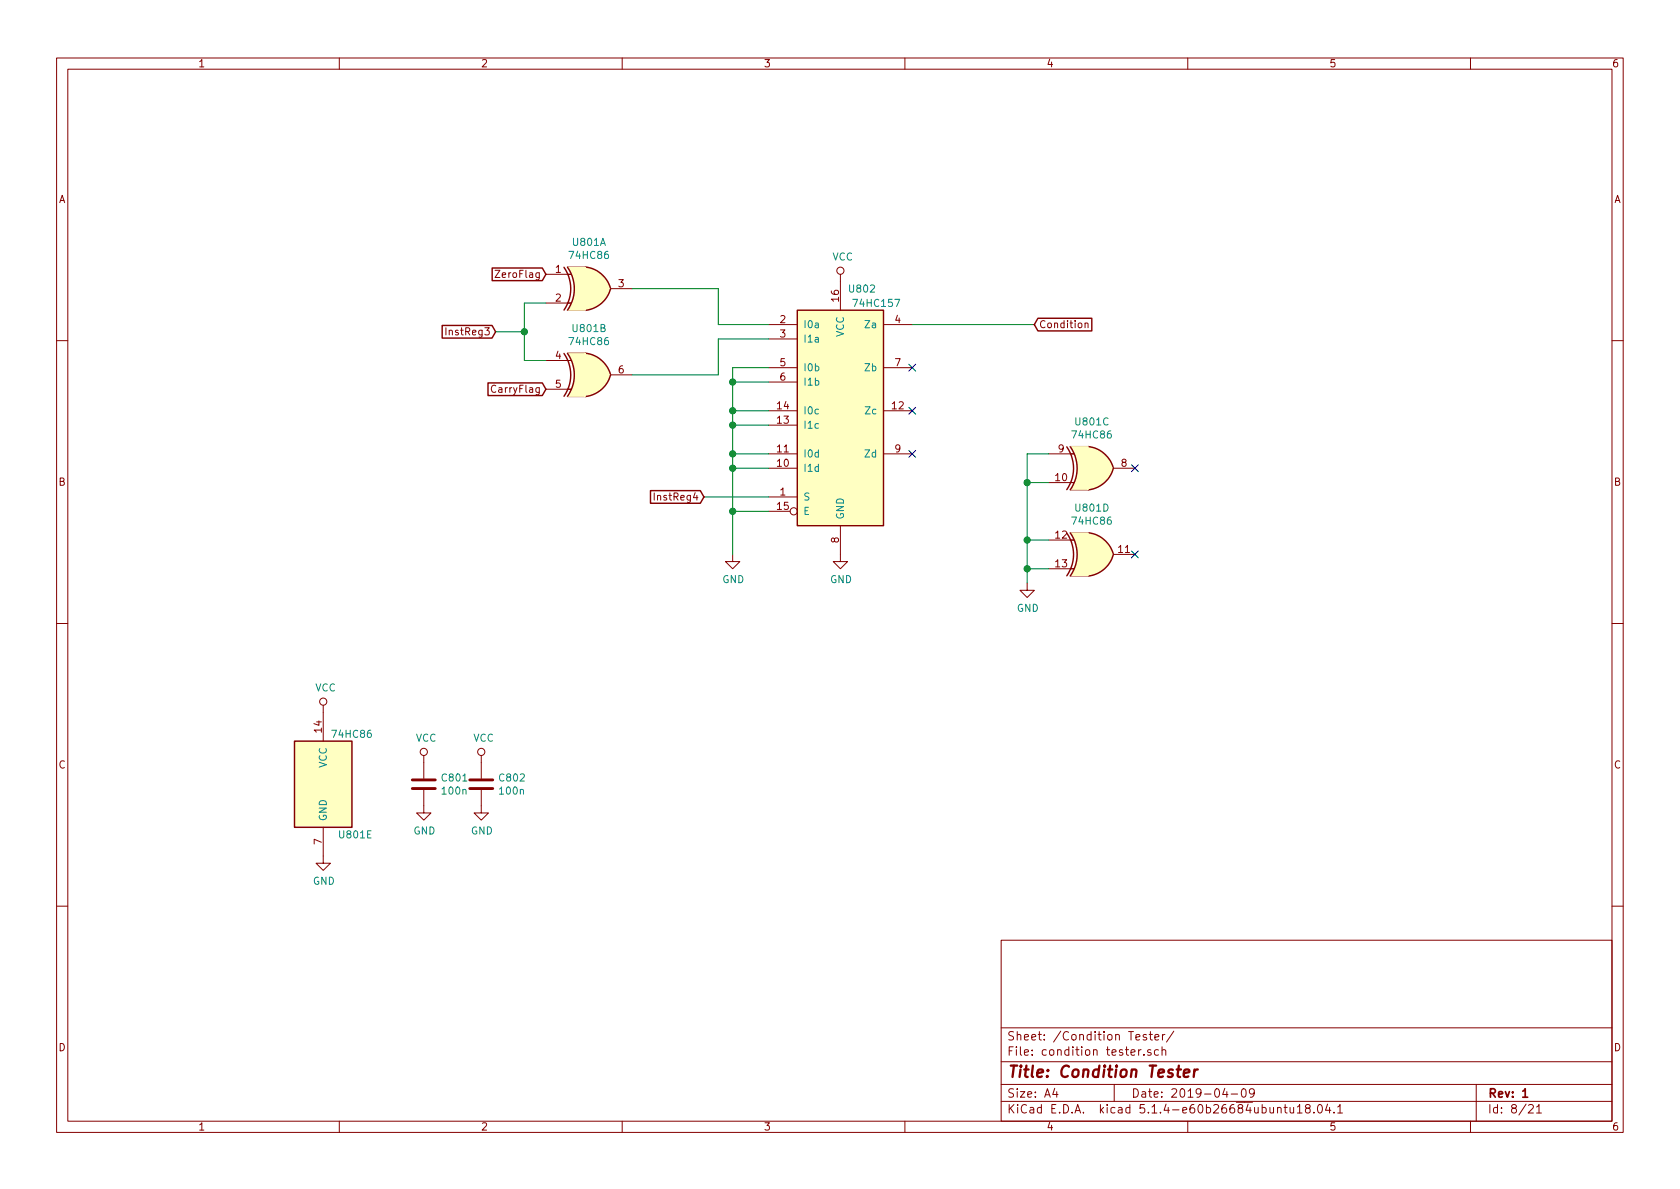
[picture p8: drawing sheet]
EESchema Schematic File Version 4
LIBS:cisc-8-cache
EELAYER 30 0
EELAYER END
$Descr A4 11693 8268
encoding utf-8
Sheet 8 21
Title "Condition Tester"
Date "2019-04-09"
Rev "1"
Comp ""
Comment1 ""
Comment2 ""
Comment3 ""
Comment4 ""
$EndDescr
$Comp
L cisc-8-rescue:C-Device C?
U 1 1
P 2950 5450
AR Path="/5CBE1092/5CBB98B4" Ref="C?"  Part="1" 
AR Path="/5CBFD7EA/5CBB98B4" Ref="C?"  Part="1" 
AR Path="/5CC129E1/5CBB98B4" Ref="C?"  Part="1" 
AR Path="/5CBB9780/5CBB98B4" Ref="C801"  Part="1" 
F 0 "C801" H 3065 5496 50  0000 L CNN
F 1 "100n" H 3065 5405 50  0000 L CNN
F 2 "Capacitor_SMD:C_0603_1608Metric" H 2988 5300 50  0001 C CNN
F 3 "~" H 2950 5450 50  0001 C CNN
	1    2950 5450
	1    0    0    -1  
$EndComp
$Comp
L cisc-8-rescue:GND-power #PWR?
U 1 1
P 2950 5600
AR Path="/5CBE1092/5CBB98BB" Ref="#PWR?"  Part="1" 
AR Path="/5CBFD7EA/5CBB98BB" Ref="#PWR?"  Part="1" 
AR Path="/5CC129E1/5CBB98BB" Ref="#PWR?"  Part="1" 
AR Path="/5CBB9780/5CBB98BB" Ref="#PWR0804"  Part="1" 
F 0 "#PWR0804" H 2950 5350 50  0001 C CNN
F 1 "GND" H 2955 5427 50  0000 C CNN
F 2 "" H 2950 5600 50  0001 C CNN
F 3 "" H 2950 5600 50  0001 C CNN
	1    2950 5600
	1    0    0    -1  
$EndComp
$Comp
L cisc-8-rescue:VCC-power #PWR?
U 1 1
P 2950 5300
AR Path="/5CBE1092/5CBB98C1" Ref="#PWR?"  Part="1" 
AR Path="/5CBFD7EA/5CBB98C1" Ref="#PWR?"  Part="1" 
AR Path="/5CC129E1/5CBB98C1" Ref="#PWR?"  Part="1" 
AR Path="/5CBB9780/5CBB98C1" Ref="#PWR0803"  Part="1" 
F 0 "#PWR0803" H 2950 5150 50  0001 C CNN
F 1 "VCC" H 2967 5473 50  0000 C CNN
F 2 "" H 2950 5300 50  0001 C CNN
F 3 "" H 2950 5300 50  0001 C CNN
	1    2950 5300
	1    0    0    -1  
$EndComp
$Comp
L cisc-8-rescue:C-Device C?
U 1 1
P 3350 5450
AR Path="/5CBE1092/5CBB98C7" Ref="C?"  Part="1" 
AR Path="/5CBFD7EA/5CBB98C7" Ref="C?"  Part="1" 
AR Path="/5CC129E1/5CBB98C7" Ref="C?"  Part="1" 
AR Path="/5CBB9780/5CBB98C7" Ref="C802"  Part="1" 
F 0 "C802" H 3465 5496 50  0000 L CNN
F 1 "100n" H 3465 5405 50  0000 L CNN
F 2 "Capacitor_SMD:C_0603_1608Metric" H 3388 5300 50  0001 C CNN
F 3 "~" H 3350 5450 50  0001 C CNN
	1    3350 5450
	1    0    0    -1  
$EndComp
$Comp
L cisc-8-rescue:GND-power #PWR?
U 1 1
P 3350 5600
AR Path="/5CBE1092/5CBB98CE" Ref="#PWR?"  Part="1" 
AR Path="/5CBFD7EA/5CBB98CE" Ref="#PWR?"  Part="1" 
AR Path="/5CC129E1/5CBB98CE" Ref="#PWR?"  Part="1" 
AR Path="/5CBB9780/5CBB98CE" Ref="#PWR0806"  Part="1" 
F 0 "#PWR0806" H 3350 5350 50  0001 C CNN
F 1 "GND" H 3355 5427 50  0000 C CNN
F 2 "" H 3350 5600 50  0001 C CNN
F 3 "" H 3350 5600 50  0001 C CNN
	1    3350 5600
	1    0    0    -1  
$EndComp
$Comp
L cisc-8-rescue:VCC-power #PWR?
U 1 1
P 3350 5300
AR Path="/5CBE1092/5CBB98D4" Ref="#PWR?"  Part="1" 
AR Path="/5CBFD7EA/5CBB98D4" Ref="#PWR?"  Part="1" 
AR Path="/5CC129E1/5CBB98D4" Ref="#PWR?"  Part="1" 
AR Path="/5CBB9780/5CBB98D4" Ref="#PWR0805"  Part="1" 
F 0 "#PWR0805" H 3350 5150 50  0001 C CNN
F 1 "VCC" H 3367 5473 50  0000 C CNN
F 2 "" H 3350 5300 50  0001 C CNN
F 3 "" H 3350 5300 50  0001 C CNN
	1    3350 5300
	1    0    0    -1  
$EndComp
$Comp
L cisc-8-rescue:74LS157-74xx U802
U 1 1
P 5850 2850
F 0 "U802" H 6000 3700 50  0000 C CNN
F 1 "74HC157" H 6100 3600 50  0000 C CNN
F 2 "Package_SO:SOIC-16_3.9x9.9mm_P1.27mm" H 5850 2850 50  0001 C CNN
F 3 "http://www.ti.com/lit/gpn/sn74LS157" H 5850 2850 50  0001 C CNN
	1    5850 2850
	1    0    0    -1  
$EndComp
Wire Wire Line
	5350 2250 5000 2250
Wire Wire Line
	5000 2250 5000 2000
Wire Wire Line
	5000 2000 4400 2000
Wire Wire Line
	5350 2350 5000 2350
Wire Wire Line
	5000 2350 5000 2600
Wire Wire Line
	5000 2600 4400 2600
$Comp
L cisc-8-rescue:VCC-power #PWR0808
U 1 1
P 5850 1950
F 0 "#PWR0808" H 5850 1800 50  0001 C CNN
F 1 "VCC" H 5867 2123 50  0000 C CNN
F 2 "" H 5850 1950 50  0001 C CNN
F 3 "" H 5850 1950 50  0001 C CNN
	1    5850 1950
	1    0    0    -1  
$EndComp
$Comp
L cisc-8-rescue:GND-power #PWR0809
U 1 1
P 5850 3850
F 0 "#PWR0809" H 5850 3600 50  0001 C CNN
F 1 "GND" H 5855 3677 50  0000 C CNN
F 2 "" H 5850 3850 50  0001 C CNN
F 3 "" H 5850 3850 50  0001 C CNN
	1    5850 3850
	1    0    0    -1  
$EndComp
$Comp
L cisc-8-rescue:GND-power #PWR0807
U 1 1
P 5100 3850
F 0 "#PWR0807" H 5100 3600 50  0001 C CNN
F 1 "GND" H 5105 3677 50  0000 C CNN
F 2 "" H 5100 3850 50  0001 C CNN
F 3 "" H 5100 3850 50  0001 C CNN
	1    5100 3850
	1    0    0    -1  
$EndComp
Wire Wire Line
	5350 2550 5100 2550
Wire Wire Line
	5100 2550 5100 2650
Wire Wire Line
	5350 2650 5100 2650
Connection ~ 5100 2650
Wire Wire Line
	5100 2650 5100 2850
Wire Wire Line
	5350 2850 5100 2850
Connection ~ 5100 2850
Wire Wire Line
	5100 2850 5100 2950
Wire Wire Line
	5350 2950 5100 2950
Connection ~ 5100 2950
Wire Wire Line
	5100 2950 5100 3150
Wire Wire Line
	5350 3150 5100 3150
Connection ~ 5100 3150
Wire Wire Line
	5100 3150 5100 3250
Wire Wire Line
	5350 3250 5100 3250
Connection ~ 5100 3250
Wire Wire Line
	5100 3250 5100 3550
Text GLabel 3800 1900 0    50   Input ~ 0
ZeroFlag
Text GLabel 3800 2700 0    50   Input ~ 0
CarryFlag
Text GLabel 3450 2300 0    50   Input ~ 0
InstReg3
Wire Wire Line
	3450 2300 3650 2300
Wire Wire Line
	5350 3550 5100 3550
Connection ~ 5100 3550
Wire Wire Line
	5100 3550 5100 3850
Text GLabel 4900 3450 0    50   Input ~ 0
InstReg4
Wire Wire Line
	5350 3450 4900 3450
Text GLabel 7200 2250 2    50   Input ~ 0
Condition
Wire Wire Line
	6350 2250 7200 2250
NoConn ~ 6350 2550
NoConn ~ 6350 2850
NoConn ~ 6350 3150
$Comp
L cisc-8-rescue:74HC86-74xx U801
U 1 1
P 4100 2000
F 0 "U801" H 4100 2325 50  0000 C CNN
F 1 "74HC86" H 4100 2234 50  0000 C CNN
F 2 "Package_SO:SOIC-14_3.9x8.7mm_P1.27mm" H 4100 2000 50  0001 C CNN
F 3 "http://www.ti.com/lit/gpn/sn74HC86" H 4100 2000 50  0001 C CNN
	1    4100 2000
	1    0    0    -1  
$EndComp
$Comp
L cisc-8-rescue:74HC86-74xx U801
U 2 1
P 4100 2600
F 0 "U801" H 4100 2925 50  0000 C CNN
F 1 "74HC86" H 4100 2834 50  0000 C CNN
F 2 "Package_SO:SOIC-14_3.9x8.7mm_P1.27mm" H 4100 2600 50  0001 C CNN
F 3 "http://www.ti.com/lit/gpn/sn74HC86" H 4100 2600 50  0001 C CNN
	2    4100 2600
	1    0    0    -1  
$EndComp
$Comp
L cisc-8-rescue:74HC86-74xx U801
U 5 1
P 2250 5450
F 0 "U801" H 2350 5100 50  0000 L CNN
F 1 "74HC86" H 2300 5800 50  0000 L CNN
F 2 "Package_SO:SOIC-14_3.9x8.7mm_P1.27mm" H 2250 5450 50  0001 C CNN
F 3 "http://www.ti.com/lit/gpn/sn74HC86" H 2250 5450 50  0001 C CNN
	5    2250 5450
	1    0    0    -1  
$EndComp
Wire Wire Line
	3800 2500 3650 2500
Wire Wire Line
	3650 2500 3650 2300
Wire Wire Line
	3800 2100 3650 2100
Wire Wire Line
	3650 2100 3650 2300
Connection ~ 3650 2300
$Comp
L cisc-8-rescue:VCC-power #PWR?
U 1 1
P 2250 4950
AR Path="/5CBE1092/5CBBB36F" Ref="#PWR?"  Part="1" 
AR Path="/5CBFD7EA/5CBBB36F" Ref="#PWR?"  Part="1" 
AR Path="/5CC129E1/5CBBB36F" Ref="#PWR?"  Part="1" 
AR Path="/5CBB9780/5CBBB36F" Ref="#PWR0801"  Part="1" 
F 0 "#PWR0801" H 2250 4800 50  0001 C CNN
F 1 "VCC" H 2267 5123 50  0000 C CNN
F 2 "" H 2250 4950 50  0001 C CNN
F 3 "" H 2250 4950 50  0001 C CNN
	1    2250 4950
	1    0    0    -1  
$EndComp
$Comp
L cisc-8-rescue:GND-power #PWR?
U 1 1
P 2250 5950
AR Path="/5CBE1092/5CBBB369" Ref="#PWR?"  Part="1" 
AR Path="/5CBFD7EA/5CBBB369" Ref="#PWR?"  Part="1" 
AR Path="/5CC129E1/5CBBB369" Ref="#PWR?"  Part="1" 
AR Path="/5CBB9780/5CBBB369" Ref="#PWR0802"  Part="1" 
F 0 "#PWR0802" H 2250 5700 50  0001 C CNN
F 1 "GND" H 2255 5777 50  0000 C CNN
F 2 "" H 2250 5950 50  0001 C CNN
F 3 "" H 2250 5950 50  0001 C CNN
	1    2250 5950
	1    0    0    -1  
$EndComp
$Comp
L cisc-8-rescue:74HC86-74xx U801
U 3 1
P 7600 3250
F 0 "U801" H 7600 3575 50  0000 C CNN
F 1 "74HC86" H 7600 3484 50  0000 C CNN
F 2 "Package_SO:SOIC-14_3.9x8.7mm_P1.27mm" H 7600 3250 50  0001 C CNN
F 3 "http://www.ti.com/lit/gpn/sn74HC86" H 7600 3250 50  0001 C CNN
	3    7600 3250
	1    0    0    -1  
$EndComp
$Comp
L cisc-8-rescue:74HC86-74xx U801
U 4 1
P 7600 3850
F 0 "U801" H 7600 4175 50  0000 C CNN
F 1 "74HC86" H 7600 4084 50  0000 C CNN
F 2 "Package_SO:SOIC-14_3.9x8.7mm_P1.27mm" H 7600 3850 50  0001 C CNN
F 3 "http://www.ti.com/lit/gpn/sn74HC86" H 7600 3850 50  0001 C CNN
	4    7600 3850
	1    0    0    -1  
$EndComp
$Comp
L cisc-8-rescue:GND-power #PWR0435
U 1 1
P 7150 4050
F 0 "#PWR0435" H 7150 3800 50  0001 C CNN
F 1 "GND" H 7155 3877 50  0000 C CNN
F 2 "" H 7150 4050 50  0001 C CNN
F 3 "" H 7150 4050 50  0001 C CNN
	1    7150 4050
	1    0    0    -1  
$EndComp
Wire Wire Line
	7300 3150 7150 3150
Wire Wire Line
	7150 3150 7150 3350
Wire Wire Line
	7150 3950 7300 3950
Connection ~ 7150 3950
Wire Wire Line
	7150 3950 7150 4050
Wire Wire Line
	7300 3750 7150 3750
Connection ~ 7150 3750
Wire Wire Line
	7150 3750 7150 3950
Wire Wire Line
	7300 3350 7150 3350
Connection ~ 7150 3350
Wire Wire Line
	7150 3350 7150 3750
NoConn ~ 7900 3250
NoConn ~ 7900 3850
$EndSCHEMATC
